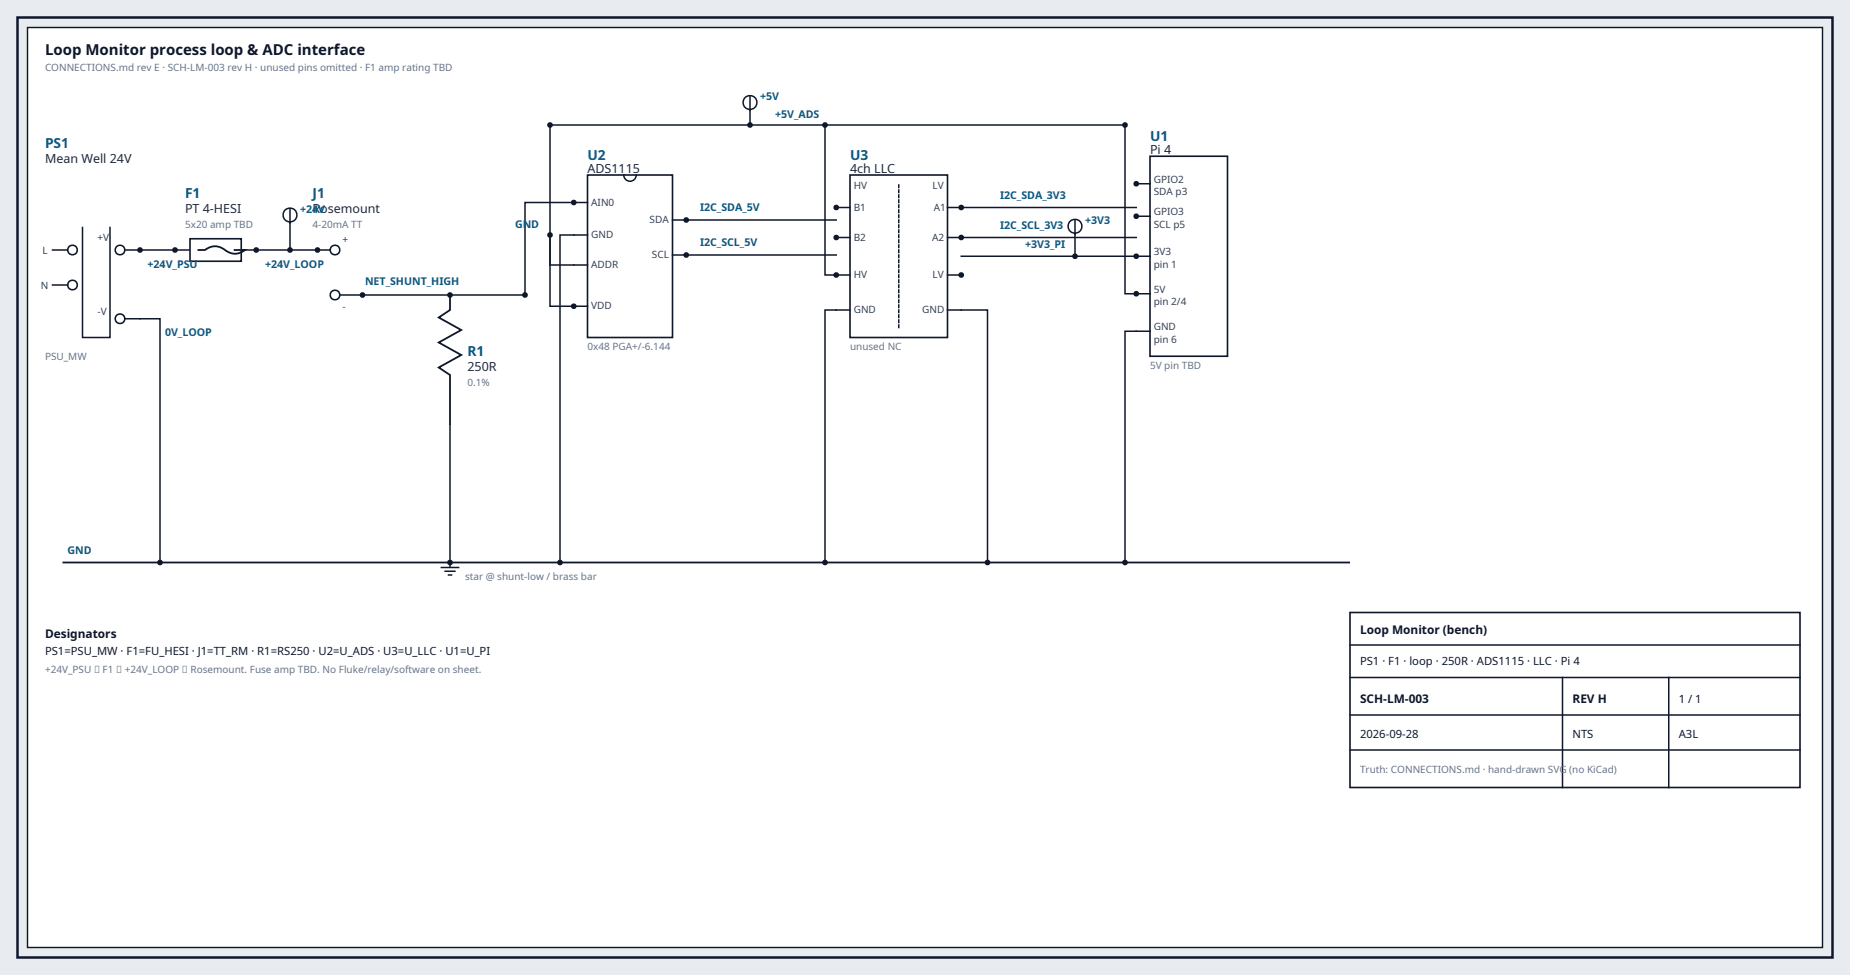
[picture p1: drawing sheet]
<svg xmlns="http://www.w3.org/2000/svg" width="392mm" height="206mm" viewBox="0 0 392 206" stroke-linecap="round" stroke-linejoin="round" font-family="sans-serif">
<path d="M0 0h391.6v206.4h-391.6z" fill="#e8ecf0"/>
<path d="M3.7 3.7h384.2v199h-384.2z" fill="none" stroke="#0f172a" stroke-width=".53"/>
<path d="M5.8 5.8h380v194.8h-380z" fill="#fff" stroke="#0f172a" stroke-width=".3"/>
<circle cx="15.3" cy="52.9" r="1.01" fill="#fff" stroke="#0f172a" stroke-width=".33"/>
<path d="M11.1 52.9h3.2" fill="none" stroke="#0f172a" stroke-width=".32"/>
<circle cx="15.3" cy="60.3" r="1.01" fill="#fff" stroke="#0f172a" stroke-width=".33"/>
<path d="M11.1 60.3h3.2" fill="none" stroke="#0f172a" stroke-width=".32"/>
<g fill="#fff" stroke="#0f172a" stroke-width=".33">
<circle cx="25.4" cy="52.9" r="1.01"/>
<circle cx="25.4" cy="67.5" r="1.01"/>
</g>
<path d="M17.5 48.2v23.2h5.8v-23.2M26.5 52.9h3.1M37 52.9h3.2M51.1 52.9h3.1M26.5 67.5h3.1" fill="none" stroke="#0f172a" stroke-width=".32"/>
<path d="M40.2 50.5h10.9v4.8h-10.9z" fill="#fff" stroke="#0f172a" stroke-width=".34"/>
<path d="M41.8 52.9h1.6a3.2 3.2 0 0 1 4.2 0 3.2 3.2 0 0 0 4.3 0h-2.4" fill="none" stroke="#0f172a" stroke-width=".38"/>
<g fill="#fff" stroke="#0f172a" stroke-width=".33">
<circle cx="70.9" cy="52.9" r="1.01"/>
<circle cx="70.9" cy="62.4" r="1.01"/>
</g>
<path d="M67.2 52.9h2.6M72 62.4h4.7" fill="none" stroke="#0f172a" stroke-width=".32"/>
<path d="M95.2 62.4v3.2l-2.3 1.6 4.7 2.6-4.7 2.7 4.7 2.6-4.7 2.7 2.3 1.6v10.6" fill="none" stroke="#0f172a" stroke-width=".38"/>
<path d="M124.4 37h17.9v34.4h-17.9z" fill="#fff" stroke="#0f172a" stroke-width=".34"/>
<path d="M132 37a1.32 1.32 0 0 0 1.4 1.4 1.32 1.32 0 0 0 1.3-1.4M121.4 42.9h3M121.4 49.7h3M121.4 56.1h3M142.3 46.6h3M142.3 54h3M121.4 64.8h3" fill="none" stroke="#0f172a" stroke-width=".32"/>
<path d="M179.9 37h20.7v34.4h-20.7z" fill="#fff" stroke="#0f172a" stroke-width=".34"/>
<path d="M190.2 39.2v30.1" fill="none" stroke="#0f172a" stroke-width=".32" stroke-dasharray=".5 .5"/>
<path d="M177 43.9h2.9M177 50.3h2.9M177 58.2h2.9M200.6 43.9h2.9M200.6 50.3h2.9M200.6 58.2h2.9M177 65.6h2.9M200.6 65.6h2.9" fill="none" stroke="#0f172a" stroke-width=".32"/>
<path d="M243.4 33.1h16.4v42.3h-16.4z" fill="#fff" stroke="#0f172a" stroke-width=".34"/>
<path d="M240.5 38.9h2.9M29.6 52.9h7.4M240.5 45.8h2.9M240.5 54.2h2.9M240.5 62.2h2.9M240.5 70.1h2.9" fill="none" stroke="#0f172a" stroke-width=".32"/>
<g fill="#0f172a">
<circle cx="29.6" cy="52.9" r=".6"/>
<circle cx="37" cy="52.9" r=".6"/>
</g>
<path d="M54.2 52.9h13" fill="none" stroke="#0f172a" stroke-width=".32"/>
<g fill="#0f172a">
<circle cx="54.2" cy="52.9" r=".6"/>
<circle cx="67.2" cy="52.9" r=".6"/>
</g>
<circle cx="61.4" cy="45.5" r="1.47" fill="#fff" stroke="#0f172a" stroke-width=".32"/>
<path d="M61.4 44.1v8.8" fill="none" stroke="#0f172a" stroke-width=".32"/>
<circle cx="61.4" cy="52.9" r=".6" fill="#0f172a"/>
<path d="M76.7 62.4h18.5" fill="none" stroke="#0f172a" stroke-width=".32"/>
<g fill="#0f172a">
<circle cx="76.7" cy="62.4" r=".6"/>
<circle cx="95.2" cy="62.4" r=".6"/>
</g>
<path d="M121.4 42.9h-10.3v19.5h-15.9" fill="none" stroke="#0f172a" stroke-width=".32"/>
<g fill="#0f172a">
<circle cx="111.1" cy="62.4" r=".6"/>
<circle cx="121.4" cy="42.9" r=".6"/>
</g>
<path d="M95.2 90v29.1" fill="none" stroke="#0f172a" stroke-width=".32"/>
<circle cx="95.2" cy="119.1" r=".6" fill="#0f172a"/>
<path d="M13.2 119.1h272.6" fill="none" stroke="#0f172a" stroke-width=".38"/>
<path d="M29.6 67.5h4.3v51.6M95.2 119.1v1M93.3 120.1h3.9M94.1 120.9h2.3M94.8 121.7h.9" fill="none" stroke="#0f172a" stroke-width=".32"/>
<circle cx="33.9" cy="119.1" r=".6" fill="#0f172a"/>
<path d="M121.4 49.7h-2.9v69.4" fill="none" stroke="#0f172a" stroke-width=".32"/>
<circle cx="118.5" cy="119.1" r=".6" fill="#0f172a"/>
<path d="M116.4 49.7v6.4h5" fill="none" stroke="#0f172a" stroke-width=".32"/>
<circle cx="116.4" cy="49.7" r=".6" fill="#0f172a"/>
<path d="M177 65.6h-2.4v53.5" fill="none" stroke="#0f172a" stroke-width=".32"/>
<circle cx="174.6" cy="119.1" r=".6" fill="#0f172a"/>
<path d="M203.5 65.6h5.5v53.5" fill="none" stroke="#0f172a" stroke-width=".32"/>
<circle cx="209" cy="119.1" r=".6" fill="#0f172a"/>
<path d="M240.5 70.1h-2.4v49" fill="none" stroke="#0f172a" stroke-width=".32"/>
<circle cx="238.1" cy="119.1" r=".6" fill="#0f172a"/>
<path d="M145.3 46.6h31.7" fill="none" stroke="#0f172a" stroke-width=".32"/>
<g fill="#0f172a">
<circle cx="145.3" cy="46.6" r=".6"/>
<circle cx="177" cy="43.9" r=".6"/>
</g>
<path d="M145.3 54h31.7" fill="none" stroke="#0f172a" stroke-width=".32"/>
<g fill="#0f172a">
<circle cx="145.3" cy="54" r=".6"/>
<circle cx="177" cy="50.3" r=".6"/>
</g>
<path d="M203.5 43.9h37" fill="none" stroke="#0f172a" stroke-width=".32"/>
<g fill="#0f172a">
<circle cx="203.5" cy="43.9" r=".6"/>
<circle cx="240.5" cy="38.9" r=".6"/>
</g>
<path d="M203.5 50.3h37" fill="none" stroke="#0f172a" stroke-width=".32"/>
<g fill="#0f172a">
<circle cx="203.5" cy="50.3" r=".6"/>
<circle cx="240.5" cy="45.8" r=".6"/>
</g>
<path d="M203.5 54.2h37" fill="none" stroke="#0f172a" stroke-width=".32"/>
<g fill="#0f172a">
<circle cx="240.5" cy="54.2" r=".6"/>
<circle cx="203.5" cy="58.2" r=".6"/>
</g>
<circle cx="227.5" cy="47.9" r="1.47" fill="#fff" stroke="#0f172a" stroke-width=".32"/>
<path d="M227.5 46.4v7.8" fill="none" stroke="#0f172a" stroke-width=".32"/>
<circle cx="227.5" cy="54.2" r=".6" fill="#0f172a"/>
<path d="M116.4 26.5h121.7v35.7h2.4" fill="none" stroke="#0f172a" stroke-width=".32"/>
<g fill="#0f172a">
<circle cx="238.1" cy="26.5" r=".6"/>
<circle cx="240.5" cy="62.2" r=".6"/>
</g>
<circle cx="158.7" cy="21.7" r="1.47" fill="#fff" stroke="#0f172a" stroke-width=".32"/>
<path d="M158.7 20.2v6.3" fill="none" stroke="#0f172a" stroke-width=".32"/>
<circle cx="158.7" cy="26.5" r=".6" fill="#0f172a"/>
<path d="M174.6 26.5v31.7h2.4" fill="none" stroke="#0f172a" stroke-width=".32"/>
<g fill="#0f172a">
<circle cx="174.6" cy="26.5" r=".6"/>
<circle cx="177" cy="58.2" r=".6"/>
</g>
<path d="M116.4 26.5v38.3h5" fill="none" stroke="#0f172a" stroke-width=".32"/>
<g fill="#0f172a">
<circle cx="116.4" cy="26.5" r=".6"/>
<circle cx="121.4" cy="64.8" r=".6"/>
</g>
<path d="M285.8 129.6h95.2v37.1h-95.2z" fill="#fff" stroke="#0f172a" stroke-width=".34"/>
<path d="M285.8 136.5h95.2M285.8 143.4h95.2M285.8 151.3h95.2M285.8 158.7h95.2M330.7 143.4v23.3M353.2 143.4v23.3" fill="none" stroke="#0f172a" stroke-width=".32"/>
<text font-size="3.2" fill="#0f172a" x="9.5" y="11.6">Loop Monitor process loop &amp; ADC interface</text>
<g font-size="2.9" fill="#075985">
<text x="243.4" y="29.9">U1</text>
<text x="9.5" y="31.2">PS1</text>
<text x="124.4" y="33.9">U2</text>
<text x="179.9" y="33.9">U3</text>
<text x="39.2" y="41.8">F1</text>
<text x="66.1" y="41.8">J1</text>
<text x="99" y="75.4">R1</text>
</g>
<g font-size="2.6" fill="#1e293b">
<text x="9.5" y="34.4">Mean Well 24V</text>
<text x="243.4" y="32.5">Pi 4</text>
<text x="124.4" y="36.5">ADS1115</text>
<text x="179.9" y="36.5">4ch LLC</text>
<text x="39.2" y="45">PT 4-HESI</text>
<text x="66.1" y="45">Rosemount</text>
<text x="99" y="78.6">250R</text>
</g>
<g font-size="2.5" fill="#0f172a">
<text x="9.5" y="134.9">Designators</text>
<text x="287.9" y="134.1">Loop Monitor (bench)</text>
<text x="287.9" y="148.7">SCH-LM-003</text>
<text x="332.8" y="148.7">REV H</text>
</g>
<g font-size="2.4" fill="#0f172a">
<text x="9.5" y="138.6">PS1=PSU_MW · F1=FU_HESI · J1=TT_RM · R1=RS250 · U2=U_ADS · U3=U_LLC · U1=U_PI</text>
<text x="287.9" y="140.8">PS1 · F1 · loop · 250R · ADS1115 · LLC · Pi 4</text>
<text x="355.3" y="148.7">1 / 1</text>
<text x="287.9" y="156.1">2026-09-28</text>
<text x="332.8" y="156.1">NTS</text>
<text x="355.3" y="156.1">A3L</text>
</g>
<g font-size="2.2" fill="#075985">
<text x="160.9" y="21.2">+5V</text>
<text x="164" y="24.9">+5V_ADS</text>
<text x="63.5" y="45">+24V</text>
<text x="148.2" y="44.7">I2C_SDA_5V</text>
<text x="211.7" y="42.1">I2C_SDA_3V3</text>
<text x="229.7" y="47.4">+3V3</text>
<text x="109" y="48.2">GND</text>
<text x="148.2" y="52.1">I2C_SCL_5V</text>
<text x="211.7" y="48.4">I2C_SCL_3V3</text>
<text x="217" y="52.4">+3V3_PI</text>
<text x="31.2" y="56.6">+24V_PSU</text>
<text x="56.1" y="56.6">+24V_LOOP</text>
<text x="77.3" y="60.3">NET_SHUNT_HIGH</text>
<text x="34.9" y="71.2">0V_LOOP</text>
<text x="14.3" y="117.2">GND</text>
</g>
<g font-size="2.1" fill="#64748b">
<text x="9.5" y="15.1">CONNECTIONS.md rev E · SCH-LM-003 rev H · unused pins omitted · F1 amp rating TBD</text>
<text x="39.2" y="48.2">5x20 amp TBD</text>
<text x="66.1" y="48.2">4-20mA TT</text>
<text x="9.5" y="76.2">PSU_MW</text>
<text x="124.4" y="74.1">0x48 PGA+/-6.144</text>
<text x="179.9" y="74.1">unused NC</text>
<text x="99" y="81.8">0.1%</text>
<text x="243.4" y="78.1">5V pin TBD</text>
<text x="98.4" y="122.8">star @ shunt-low / brass bar</text>
<text x="9.5" y="142.3">+24V_PSU → F1 → +24V_LOOP → Rosemount. Fuse amp TBD. No Fluke/relay/software on sheet.</text>
<text x="287.9" y="163.5">Truth: CONNECTIONS.md · hand-drawn SVG (no KiCad)</text>
</g>
<g font-size="2.1" fill="#334155">
<text x="180.7" y="40">HV</text>
<text x="197.4" y="40">LV</text>
<text x="244.2" y="38.6">GPIO2</text>
<text x="244.2" y="41.3">SDA p3</text>
<text x="125.1" y="43.5">AIN0</text>
<text x="137.5" y="47.2">SDA</text>
<text x="180.7" y="44.6">B1</text>
<text x="197.7" y="44.6">A1</text>
<text x="244.2" y="45.5">GPIO3</text>
<text x="9" y="53.7">L</text>
<text x="20.6" y="51.1">+V</text>
<text x="72.5" y="51.3">+</text>
<text x="125.1" y="50.4">GND</text>
<text x="180.7" y="50.9">B2</text>
<text x="197.3" y="50.9">A2</text>
<text x="244.2" y="48.2">SCL p5</text>
<text x="244.2" y="54">3V3</text>
<text x="125.1" y="56.8">ADDR</text>
<text x="138" y="54.6">SCL</text>
<text x="180.7" y="58.9">HV</text>
<text x="197.4" y="58.9">LV</text>
<text x="244.2" y="56.6">pin 1</text>
<text x="8.7" y="61.1">N</text>
<text x="72.5" y="65.6">-</text>
<text x="125.1" y="65.5">VDD</text>
<text x="244.2" y="61.9">5V</text>
<text x="244.2" y="64.6">pin 2/4</text>
<text x="20.6" y="66.7">-V</text>
<text x="180.7" y="66.3">GND</text>
<text x="195.2" y="66.3">GND</text>
<text x="244.2" y="69.8">GND</text>
<text x="244.2" y="72.5">pin 6</text>
</g>
</svg>
